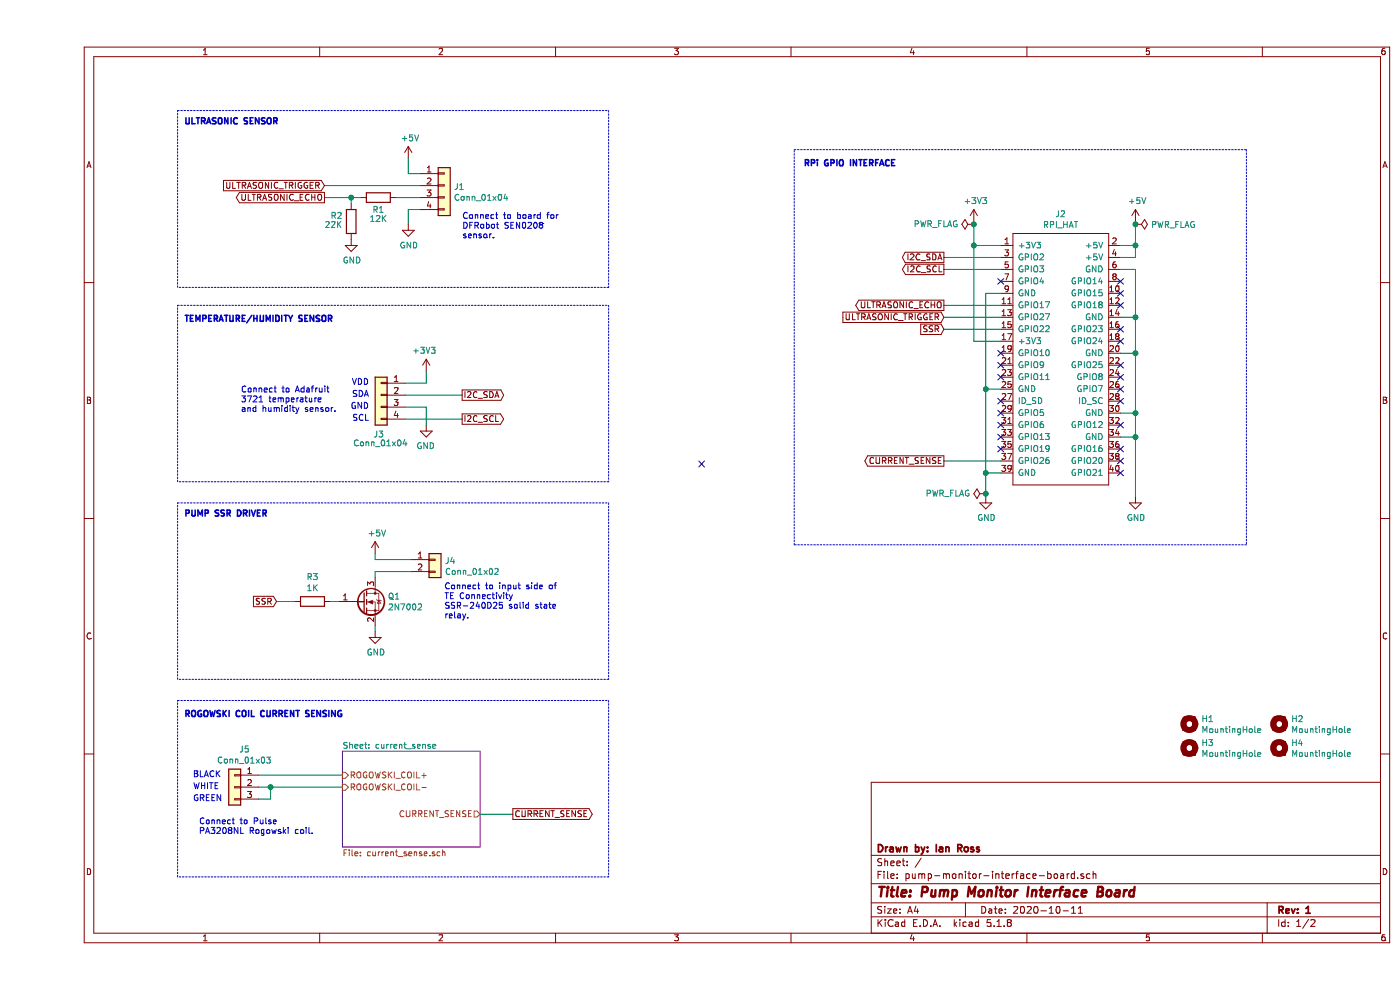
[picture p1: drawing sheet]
EESchema Schematic File Version 4
EELAYER 30 0
EELAYER END
$Descr A4 11693 8268
encoding utf-8
Sheet 1 2
Title "Pump Monitor Interface Board"
Date "2020-10-11"
Rev "1"
Comp ""
Comment1 ""
Comment2 ""
Comment3 ""
Comment4 ""
$EndDescr
Text Notes 1350 6975 0    50   ~ 0
Connect to Pulse\nPA3208NL Rogowski coil.
Text GLabel 3975 6800 2    50   Output ~ 0
CURRENT_SENSE
$Comp
L pump-monitor-interface-board:RPI_HAT J2
U 1 1
P 8550 2750
F 0 "J2" H 8550 3715 50  0000 C CNN
F 1 "RPI_HAT" H 8550 3624 50  0000 C CNN
F 2 "Connector_PinSocket_2.54mm:PinSocket_2x20_P2.54mm_Vertical" H 8450 2750 50  0001 C CNN
F 3 "https://www.mouser.at/datasheet/2/527/ssq_th-1370157.pdf" H 8450 2750 50  0001 C CNN
F 4 "N" H 8550 2750 50  0001 C CNN "In stock"
F 5 "SSQ-120-01-L-D" H 8550 2750 50  0001 C CNN "MPN"
	1    8550 2750
	1    0    0    -1  
$EndComp
NoConn ~ 9050 3350
NoConn ~ 8050 3350
$Comp
L power:GND #PWR08
U 1 1
P 7925 4150
F 0 "#PWR08" H 7925 3900 50  0001 C CNN
F 1 "GND" H 7930 3977 50  0000 C CNN
F 2 "" H 7925 4150 50  0001 C CNN
F 3 "" H 7925 4150 50  0001 C CNN
	1    7925 4150
	1    0    0    -1  
$EndComp
Wire Wire Line
	7925 4150 7925 4125
Wire Wire Line
	7925 3950 8050 3950
Wire Wire Line
	8050 3250 7925 3250
Wire Wire Line
	7925 3250 7925 3950
Connection ~ 7925 3950
Wire Wire Line
	8050 2450 7925 2450
Wire Wire Line
	7925 2450 7925 3250
Connection ~ 7925 3250
$Comp
L power:GND #PWR09
U 1 1
P 9175 4150
F 0 "#PWR09" H 9175 3900 50  0001 C CNN
F 1 "GND" H 9180 3977 50  0000 C CNN
F 2 "" H 9175 4150 50  0001 C CNN
F 3 "" H 9175 4150 50  0001 C CNN
	1    9175 4150
	1    0    0    -1  
$EndComp
Wire Wire Line
	9050 3650 9175 3650
Wire Wire Line
	9175 3650 9175 4150
Wire Wire Line
	9050 3450 9175 3450
Wire Wire Line
	9175 3450 9175 3650
Connection ~ 9175 3650
Wire Wire Line
	9050 2950 9175 2950
Wire Wire Line
	9175 2950 9175 3450
Connection ~ 9175 3450
Wire Wire Line
	9050 2650 9175 2650
Wire Wire Line
	9175 2650 9175 2950
Connection ~ 9175 2950
Wire Wire Line
	9050 2250 9175 2250
Wire Wire Line
	9175 2250 9175 2650
Connection ~ 9175 2650
$Comp
L power:+5V #PWR04
U 1 1
P 9175 1850
F 0 "#PWR04" H 9175 1700 50  0001 C CNN
F 1 "+5V" H 9190 2023 50  0000 C CNN
F 2 "" H 9175 1850 50  0001 C CNN
F 3 "" H 9175 1850 50  0001 C CNN
	1    9175 1850
	1    0    0    -1  
$EndComp
Wire Wire Line
	9050 2050 9175 2050
Wire Wire Line
	9175 2050 9175 1875
Wire Wire Line
	9050 2150 9175 2150
Wire Wire Line
	9175 2150 9175 2050
Connection ~ 9175 2050
$Comp
L pump-monitor-interface-board:MountingHole H1
U 1 1
P 9625 6050
F 0 "H1" H 9725 6096 50  0000 L CNN
F 1 "MountingHole" H 9725 6005 50  0000 L CNN
F 2 "MountingHole:MountingHole_2.7mm_M2.5" H 9625 6050 50  0001 C CNN
F 3 "n/a" H 9625 6050 50  0001 C CNN
F 4 "n/a" H 9625 6050 50  0001 C CNN "In stock"
F 5 "n/a" H 9625 6050 50  0001 C CNN "MPN"
	1    9625 6050
	1    0    0    -1  
$EndComp
$Comp
L pump-monitor-interface-board:MountingHole H4
U 1 1
P 10375 6250
F 0 "H4" H 10475 6296 50  0000 L CNN
F 1 "MountingHole" H 10475 6205 50  0000 L CNN
F 2 "MountingHole:MountingHole_2.7mm_M2.5" H 10375 6250 50  0001 C CNN
F 3 "n/a" H 10375 6250 50  0001 C CNN
F 4 "n/a" H 10375 6250 50  0001 C CNN "In stock"
F 5 "n/a" H 10375 6250 50  0001 C CNN "MPN"
	1    10375 6250
	1    0    0    -1  
$EndComp
$Comp
L pump-monitor-interface-board:MountingHole H2
U 1 1
P 10375 6050
F 0 "H2" H 10475 6096 50  0000 L CNN
F 1 "MountingHole" H 10475 6005 50  0000 L CNN
F 2 "MountingHole:MountingHole_2.7mm_M2.5" H 10375 6050 50  0001 C CNN
F 3 "n/a" H 10375 6050 50  0001 C CNN
F 4 "n/a" H 10375 6050 50  0001 C CNN "In stock"
F 5 "n/a" H 10375 6050 50  0001 C CNN "MPN"
	1    10375 6050
	1    0    0    -1  
$EndComp
$Comp
L pump-monitor-interface-board:MountingHole H3
U 1 1
P 9625 6250
F 0 "H3" H 9725 6296 50  0000 L CNN
F 1 "MountingHole" H 9725 6205 50  0000 L CNN
F 2 "MountingHole:MountingHole_2.7mm_M2.5" H 9625 6250 50  0001 C CNN
F 3 "n/a" H 9625 6250 50  0001 C CNN
F 4 "n/a" H 9625 6250 50  0001 C CNN "In stock"
F 5 "n/a" H 9625 6250 50  0001 C CNN "MPN"
	1    9625 6250
	1    0    0    -1  
$EndComp
Text Notes 6400 1400 0    50   ~ 10
RPi GPIO INTERFACE
$Sheet
S 2550 6275 1150 800 
U 5F859606
F0 "current_sense" 50
F1 "current_sense.sch" 50
F2 "CURRENT_SENSE" O R 3700 6800 50 
F3 "ROGOWSKI_COIL+" I L 2550 6475 50 
F4 "ROGOWSKI_COIL-" I L 2550 6575 50 
$EndSheet
Wire Wire Line
	3700 6800 3975 6800
$Comp
L pump-monitor-interface-board:Conn_01x03 J5
U 1 1
P 1650 6575
F 0 "J5" H 1568 6892 50  0000 C CNN
F 1 "Conn_01x03" H 1568 6801 50  0000 C CNN
F 2 "Connector_PinHeader_2.54mm:PinHeader_1x03_P2.54mm_Horizontal" H 1650 6575 50  0001 C CNN
F 3 "https://www.mouser.at/datasheet/2/527/tsw_th-1345997.pdf" H 1650 6575 50  0001 C CNN
F 4 "N" H 1650 6575 50  0001 C CNN "In stock"
F 5 "TSW-103-25-F-S-RA" H 1650 6575 50  0001 C CNN "MPN"
	1    1650 6575
	-1   0    0    -1  
$EndComp
Text Notes 1300 6500 0    50   ~ 0
BLACK
Text Notes 1300 6600 0    50   ~ 0
WHITE
Text Notes 1300 6700 0    50   ~ 0
GREEN
Wire Wire Line
	1850 6575 1950 6575
Wire Wire Line
	1850 6675 1950 6675
Wire Wire Line
	1950 6675 1950 6575
Connection ~ 1950 6575
Wire Wire Line
	1950 6575 2550 6575
Wire Wire Line
	1850 6475 2550 6475
Text Notes 1225 6000 0    50   ~ 10
ROGOWSKI COIL CURRENT SENSING
Wire Notes Line
	1175 5850 4775 5850
Wire Notes Line
	4775 5850 4775 7325
Wire Notes Line
	4775 7325 1175 7325
Wire Notes Line
	1175 7325 1175 5850
Text GLabel 2000 5025 0    50   Input ~ 0
SSR
Text Notes 1225 4325 0    50   ~ 10
PUMP SSR DRIVER
Wire Notes Line
	1175 4200 4775 4200
Wire Notes Line
	4775 4200 4775 5675
Wire Notes Line
	4775 5675 1175 5675
Wire Notes Line
	1175 5675 1175 4200
Text Notes 1225 2700 0    50   ~ 10
TEMPERATURE/HUMIDITY SENSOR
Wire Notes Line
	1175 2550 4775 2550
Wire Notes Line
	4775 2550 4775 4025
Wire Notes Line
	4775 4025 1175 4025
Wire Notes Line
	1175 4025 1175 2550
$Comp
L power:+3V3 #PWR03
U 1 1
P 7825 1850
F 0 "#PWR03" H 7825 1700 50  0001 C CNN
F 1 "+3V3" H 7840 2023 50  0000 C CNN
F 2 "" H 7825 1850 50  0001 C CNN
F 3 "" H 7825 1850 50  0001 C CNN
	1    7825 1850
	1    0    0    -1  
$EndComp
Wire Wire Line
	8050 2850 7825 2850
Wire Wire Line
	7825 1850 7825 1875
Wire Wire Line
	7825 2050 8050 2050
Connection ~ 7825 2050
Wire Wire Line
	7825 2050 7825 2850
Text Notes 1225 1050 0    50   ~ 10
ULTRASONIC SENSOR
Wire Notes Line
	1175 925  4775 925 
Wire Notes Line
	4775 925  4775 2400
Wire Notes Line
	4775 2400 1175 2400
Wire Notes Line
	1175 2400 1175 925 
Text GLabel 2400 1550 0    50   Input ~ 0
ULTRASONIC_TRIGGER
Text GLabel 2400 1650 0    50   Output ~ 0
ULTRASONIC_ECHO
Text Notes 2775 3225 2    50   ~ 0
VDD
Text Notes 2775 3325 2    50   ~ 0
SDA
Text Notes 2775 3425 2    50   ~ 0
GND
Text Notes 2775 3525 2    50   ~ 0
SCL
Text Notes 1700 3450 0    50   ~ 0
Connect to Adafruit\n3721 temperature\nand humidity sensor.
Wire Wire Line
	3250 3100 3250 3200
Wire Wire Line
	3250 3200 3075 3200
$Comp
L power:GND #PWR?
U 1 1
P 3250 3550
AR Path="/5F8B2916/5F8D2FA6" Ref="#PWR?"  Part="1" 
AR Path="/5F8CB7B1/5F8D2FA6" Ref="#PWR?"  Part="1" 
AR Path="/5F8D2FA6" Ref="#PWR07"  Part="1" 
F 0 "#PWR07" H 3250 3300 50  0001 C CNN
F 1 "GND" H 3255 3377 50  0000 C CNN
F 2 "" H 3250 3550 50  0001 C CNN
F 3 "" H 3250 3550 50  0001 C CNN
	1    3250 3550
	-1   0    0    -1  
$EndComp
Wire Wire Line
	3250 3550 3250 3400
Wire Wire Line
	3250 3400 3075 3400
$Comp
L power:+3V3 #PWR?
U 1 1
P 3250 3100
AR Path="/5F8B2916/5F8D2FAF" Ref="#PWR?"  Part="1" 
AR Path="/5F8CB7B1/5F8D2FAF" Ref="#PWR?"  Part="1" 
AR Path="/5F8D2FAF" Ref="#PWR06"  Part="1" 
F 0 "#PWR06" H 3250 2950 50  0001 C CNN
F 1 "+3V3" H 3265 3273 50  0000 C CNN
F 2 "" H 3250 3100 50  0001 C CNN
F 3 "" H 3250 3100 50  0001 C CNN
	1    3250 3100
	-1   0    0    -1  
$EndComp
$Comp
L pump-monitor-interface-board:Conn_01x04 J?
U 1 1
P 2875 3300
AR Path="/5F8B2916/5F8D2F97" Ref="J?"  Part="1" 
AR Path="/5F8CB7B1/5F8D2F97" Ref="J?"  Part="1" 
AR Path="/5F8D2F97" Ref="J3"  Part="1" 
F 0 "J3" H 2850 2975 50  0000 L CNN
F 1 "Conn_01x04" H 2650 2900 50  0000 L CNN
F 2 "Connector_PinHeader_2.54mm:PinHeader_1x04_P2.54mm_Horizontal" H 2875 3300 50  0001 C CNN
F 3 "https://www.mouser.at/datasheet/2/527/tsw_th-1345997.pdf" H 2875 3300 50  0001 C CNN
F 4 "N" H 2875 3300 50  0001 C CNN "In stock"
F 5 "TSW-104-25-T-S-RA" H 2875 3300 50  0001 C CNN "MPN"
	1    2875 3300
	-1   0    0    -1  
$EndComp
$Comp
L pump-monitor-interface-board:Conn_01x02 J?
U 1 1
P 3325 4675
AR Path="/5F8A4296/5F8DAF29" Ref="J?"  Part="1" 
AR Path="/5F8B2EC2/5F8DAF29" Ref="J?"  Part="1" 
AR Path="/5F8DAF29" Ref="J4"  Part="1" 
F 0 "J4" H 3405 4667 50  0000 L CNN
F 1 "Conn_01x02" H 3405 4576 50  0000 L CNN
F 2 "Connector_PinHeader_2.54mm:PinHeader_1x02_P2.54mm_Horizontal" H 3325 4675 50  0001 C CNN
F 3 "https://www.mouser.at/datasheet/2/527/tsw_th-1345997.pdf" H 3325 4675 50  0001 C CNN
F 4 "N" H 3325 4675 50  0001 C CNN "In stock"
F 5 "TSW-102-25-T-S-RA" H 3325 4675 50  0001 C CNN "MPN"
	1    3325 4675
	1    0    0    -1  
$EndComp
$Comp
L power:+5V #PWR?
U 1 1
P 2825 4625
AR Path="/5F8A4296/5F8DAF2F" Ref="#PWR?"  Part="1" 
AR Path="/5F8B2EC2/5F8DAF2F" Ref="#PWR?"  Part="1" 
AR Path="/5F8DAF2F" Ref="#PWR010"  Part="1" 
F 0 "#PWR010" H 2825 4475 50  0001 C CNN
F 1 "+5V" H 2840 4798 50  0000 C CNN
F 2 "" H 2825 4625 50  0001 C CNN
F 3 "" H 2825 4625 50  0001 C CNN
	1    2825 4625
	1    0    0    -1  
$EndComp
Wire Wire Line
	2825 4625 2825 4675
Wire Wire Line
	2825 4675 3125 4675
$Comp
L power:GND #PWR?
U 1 1
P 2825 5275
AR Path="/5F8A4296/5F8DAF37" Ref="#PWR?"  Part="1" 
AR Path="/5F8B2EC2/5F8DAF37" Ref="#PWR?"  Part="1" 
AR Path="/5F8DAF37" Ref="#PWR011"  Part="1" 
F 0 "#PWR011" H 2825 5025 50  0001 C CNN
F 1 "GND" H 2830 5102 50  0000 C CNN
F 2 "" H 2825 5275 50  0001 C CNN
F 3 "" H 2825 5275 50  0001 C CNN
	1    2825 5275
	1    0    0    -1  
$EndComp
$Comp
L pump-monitor-interface-board:R_0805 R?
U 1 1
P 2300 5025
AR Path="/5F8A4296/5F8DAF3D" Ref="R?"  Part="1" 
AR Path="/5F8B2EC2/5F8DAF3D" Ref="R?"  Part="1" 
AR Path="/5F8DAF3D" Ref="R3"  Part="1" 
F 0 "R3" V 2093 5025 50  0000 C CNN
F 1 "1K" V 2184 5025 50  0000 C CNN
F 2 "Resistor_SMD:R_0805_2012Metric_Pad1.20x1.40mm_HandSolder" V 2230 5025 50  0001 C CNN
F 3 "~" H 2300 5025 50  0001 C CNN
F 4 "Y" H 2300 5025 50  0001 C CNN "In stock"
F 5 "CRGP0805F1K0" H 2300 5025 50  0001 C CNN "MPN"
	1    2300 5025
	0    1    1    0   
$EndComp
Wire Wire Line
	2000 5025 2150 5025
$Comp
L pump-monitor-interface-board:2N7002 Q?
U 1 1
P 2725 5025
AR Path="/5F8A4296/5F8DAF46" Ref="Q?"  Part="1" 
AR Path="/5F8B2EC2/5F8DAF46" Ref="Q?"  Part="1" 
AR Path="/5F8DAF46" Ref="Q1"  Part="1" 
F 0 "Q1" H 2929 5071 50  0000 L CNN
F 1 "2N7002" H 2929 4980 50  0000 L CNN
F 2 "Package_TO_SOT_SMD:SOT-23" H 2925 4950 50  0001 L CIN
F 3 "https://www.mouser.at/datasheet/2/308/2N7002E_D-1571276.pdf" H 2725 5025 50  0001 L CNN
F 4 "2N7002ET7G" H 2725 5025 50  0001 C CNN "MPN"
F 5 "https://www.mouser.at/ProductDetail/ON-Semiconductor/2N7002ET7G?qs=l7cgNqFNU1iSXTOSQi2ecw%3D%3D" H 2725 5025 50  0001 C CNN "Link"
F 6 "N" H 2725 5025 50  0001 C CNN "In stock"
	1    2725 5025
	1    0    0    -1  
$EndComp
Wire Wire Line
	2450 5025 2525 5025
Wire Wire Line
	2825 5275 2825 5225
Wire Wire Line
	2825 4775 3125 4775
Text Notes 3400 5175 0    50   ~ 0
Connect to input side of\nTE Connectivity\nSSR-240D25 solid state\nrelay.
Wire Wire Line
	2825 4825 2825 4775
$Comp
L pump-monitor-interface-board:Conn_01x04 J1
U 1 1
P 3400 1550
F 0 "J1" H 3480 1542 50  0000 L CNN
F 1 "Conn_01x04" H 3480 1451 50  0000 L CNN
F 2 "Connector_PinHeader_2.54mm:PinHeader_1x04_P2.54mm_Horizontal" H 3400 1550 50  0001 C CNN
F 3 "https://www.mouser.at/datasheet/2/527/tsw_th-1345997.pdf" H 3400 1550 50  0001 C CNN
F 4 "N" H 3400 1550 50  0001 C CNN "In stock"
F 5 "TSW-104-25-T-S-RA" H 3400 1550 50  0001 C CNN "MPN"
	1    3400 1550
	1    0    0    -1  
$EndComp
$Comp
L power:+5V #PWR01
U 1 1
P 3100 1325
F 0 "#PWR01" H 3100 1175 50  0001 C CNN
F 1 "+5V" H 3115 1498 50  0000 C CNN
F 2 "" H 3100 1325 50  0001 C CNN
F 3 "" H 3100 1325 50  0001 C CNN
	1    3100 1325
	1    0    0    -1  
$EndComp
Wire Wire Line
	3100 1325 3100 1450
Wire Wire Line
	3100 1450 3200 1450
$Comp
L power:GND #PWR02
U 1 1
P 3100 1875
F 0 "#PWR02" H 3100 1625 50  0001 C CNN
F 1 "GND" H 3105 1702 50  0000 C CNN
F 2 "" H 3100 1875 50  0001 C CNN
F 3 "" H 3100 1875 50  0001 C CNN
	1    3100 1875
	1    0    0    -1  
$EndComp
Wire Wire Line
	3100 1875 3100 1750
Wire Wire Line
	3100 1750 3200 1750
$Comp
L pump-monitor-interface-board:R_0805 R1
U 1 1
P 2850 1650
F 0 "R1" V 2950 1650 50  0000 C CNN
F 1 "12K" V 3025 1650 50  0000 C CNN
F 2 "Resistor_SMD:R_0805_2012Metric_Pad1.20x1.40mm_HandSolder" V 2780 1650 50  0001 C CNN
F 3 "~" H 2850 1650 50  0001 C CNN
F 4 "Y" H 2850 1650 50  0001 C CNN "In stock"
F 5 "CRCW080512K0FKEA" H 2850 1650 50  0001 C CNN "MPN"
	1    2850 1650
	0    1    1    0   
$EndComp
$Comp
L pump-monitor-interface-board:R_0805 R2
U 1 1
P 2625 1850
F 0 "R2" H 2450 1900 50  0000 L CNN
F 1 "22K" H 2400 1825 50  0000 L CNN
F 2 "Resistor_SMD:R_0805_2012Metric_Pad1.20x1.40mm_HandSolder" V 2555 1850 50  0001 C CNN
F 3 "~" H 2625 1850 50  0001 C CNN
F 4 "Y" H 2625 1850 50  0001 C CNN "In stock"
F 5 "CRCW080522K0FKEAC" H 2625 1850 50  0001 C CNN "MPN"
	1    2625 1850
	1    0    0    -1  
$EndComp
$Comp
L power:GND #PWR05
U 1 1
P 2625 2000
F 0 "#PWR05" H 2625 1750 50  0001 C CNN
F 1 "GND" H 2630 1827 50  0000 C CNN
F 2 "" H 2625 2000 50  0001 C CNN
F 3 "" H 2625 2000 50  0001 C CNN
	1    2625 2000
	1    0    0    -1  
$EndComp
Wire Wire Line
	2700 1650 2625 1650
Wire Wire Line
	2625 1650 2625 1700
Connection ~ 2625 1650
Wire Wire Line
	2400 1650 2625 1650
Wire Wire Line
	3000 1650 3200 1650
Wire Wire Line
	2400 1550 3200 1550
Text Notes 3550 2000 0    50   ~ 0
Connect to board for\nDFRobot SEN0208\nsensor.
Text GLabel 7575 2650 0    50   Input ~ 0
ULTRASONIC_TRIGGER
Text GLabel 7575 2550 0    50   Output ~ 0
ULTRASONIC_ECHO
Text GLabel 7575 2750 0    50   Input ~ 0
SSR
Text GLabel 7575 3850 0    50   Output ~ 0
CURRENT_SENSE
NoConn ~ 9050 3050
NoConn ~ 9050 3150
NoConn ~ 9050 3250
NoConn ~ 9050 3750
NoConn ~ 9050 3850
NoConn ~ 8050 3650
NoConn ~ 8050 3550
NoConn ~ 8050 3450
NoConn ~ 8050 3150
NoConn ~ 8050 2950
NoConn ~ 8050 2350
Wire Notes Line
	6325 1250 10100 1250
Wire Notes Line
	10100 1250 10100 4550
Wire Notes Line
	10100 4550 6325 4550
Wire Notes Line
	6325 4550 6325 1250
$Comp
L power:PWR_FLAG #FLG0101
U 1 1
P 7825 1875
F 0 "#FLG0101" H 7825 1950 50  0001 C CNN
F 1 "PWR_FLAG" V 7825 2002 50  0000 L CNN
F 2 "" H 7825 1875 50  0001 C CNN
F 3 "~" H 7825 1875 50  0001 C CNN
	1    7825 1875
	0    -1   -1   0   
$EndComp
Connection ~ 7825 1875
Wire Wire Line
	7825 1875 7825 2050
$Comp
L power:PWR_FLAG #FLG0102
U 1 1
P 9175 1875
F 0 "#FLG0102" H 9175 1950 50  0001 C CNN
F 1 "PWR_FLAG" V 9175 2003 50  0000 L CNN
F 2 "" H 9175 1875 50  0001 C CNN
F 3 "~" H 9175 1875 50  0001 C CNN
	1    9175 1875
	0    1    1    0   
$EndComp
Connection ~ 9175 1875
Wire Wire Line
	9175 1875 9175 1850
$Comp
L power:PWR_FLAG #FLG0103
U 1 1
P 7925 4125
F 0 "#FLG0103" H 7925 4200 50  0001 C CNN
F 1 "PWR_FLAG" V 7925 4252 50  0000 L CNN
F 2 "" H 7925 4125 50  0001 C CNN
F 3 "~" H 7925 4125 50  0001 C CNN
	1    7925 4125
	0    -1   -1   0   
$EndComp
Connection ~ 7925 4125
Wire Wire Line
	7925 4125 7925 3950
Wire Wire Line
	8050 2550 7575 2550
Wire Wire Line
	7575 2650 8050 2650
NoConn ~ 9050 2850
NoConn ~ 8050 3050
Wire Wire Line
	8050 2750 7575 2750
NoConn ~ 9050 3550
Wire Wire Line
	8050 3850 7575 3850
NoConn ~ 8050 3750
NoConn ~ 9050 3950
NoConn ~ 9050 2750
Text GLabel 7575 2250 0    50   Output ~ 0
I2C_SCL
Wire Wire Line
	8050 2250 7575 2250
Text GLabel 7575 2150 0    50   Output ~ 0
I2C_SDA
Wire Wire Line
	8050 2150 7575 2150
NoConn ~ 9050 2350
NoConn ~ 9050 2450
NoConn ~ 9050 2550
NoConn ~ 5550 3875
Text GLabel 3550 3500 2    50   Output ~ 0
I2C_SCL
Wire Wire Line
	3075 3500 3550 3500
Text GLabel 3550 3300 2    50   Output ~ 0
I2C_SDA
Wire Wire Line
	3075 3300 3550 3300
$EndSCHEMATC
